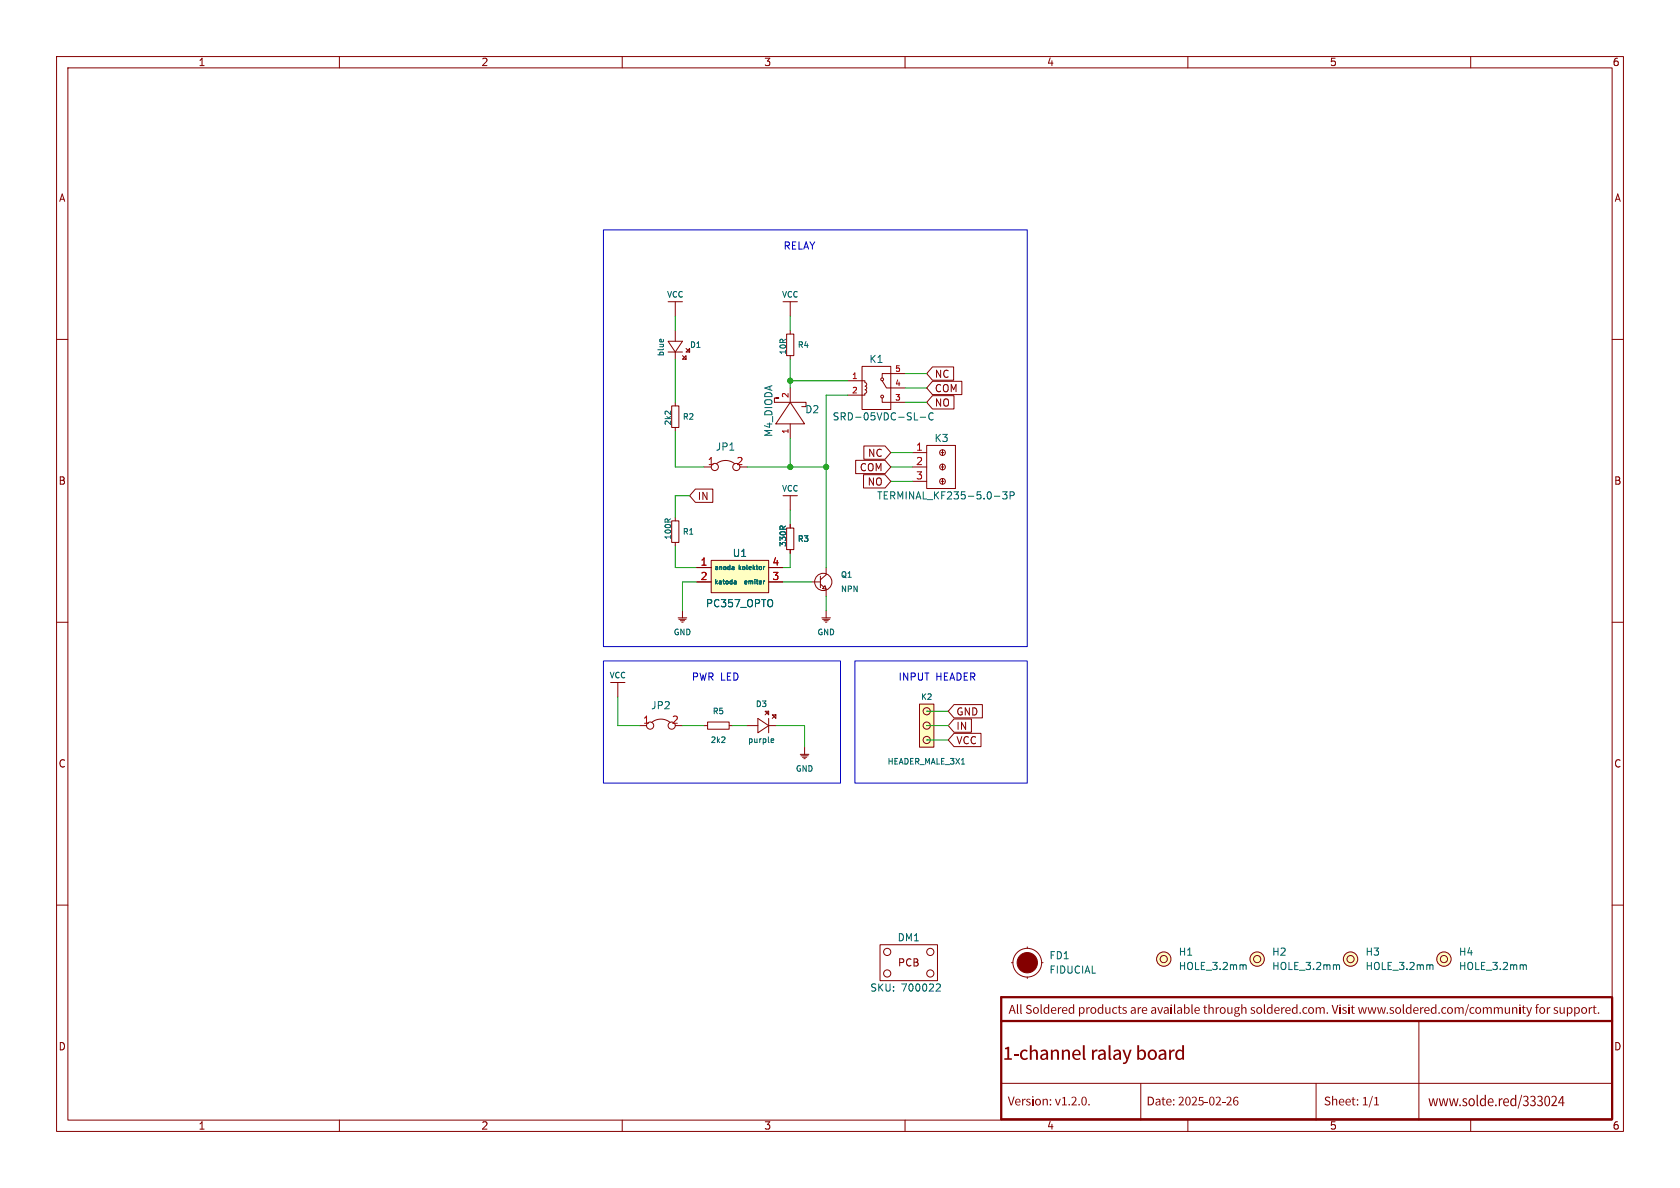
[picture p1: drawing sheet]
<svg xmlns="http://www.w3.org/2000/svg" width="297mm" height="210mm" viewBox="0 0 297 210" stroke-linecap="round" stroke-linejoin="round" font-family="sans-serif">
<g fill="none" stroke="#840000" stroke-width=".18">
<path d="M10 10h277v190h-277zM12 12h273v186h-273zM60 10v2M110 10v2M160 10v2M210 10v2M260 10v2M10 60h2M285 60h2M10 110h2M285 110h2M10 160h2"/>
<path d="M285 160h2M60 198v2M110 198v2M160 198v2M177 191.5h108M210 198v2M260 198v2"/>
</g>
<g fill="#840000">
<path d="M182.1 184.8h.3v1a.61 .61 0 0 1 .7-.3 .61 .61 0 0 1 .4 .7v1.1h-.3v-1.1a.4 .4 0 0 0-.3-.4 .4 .4 0 0 0-.5 .2v1.3h-.3z"/>
<path d="M191.4 184.8h.4v2.2l.2 .3a.35 .35 0 0 1-.4 0 .35 .35 0 0 1-.2-.3z"/>
<path d="M196 184.8h.3v2.2l.2 .3a.35 .35 0 0 1-.4 0 .35 .35 0 0 1-.1-.3z"/>
<path d="M201.1 184.8h.3v.9a.78 .78 0 0 1 1 0 .78 .78 0 0 1 .2 1 .73 .73 0 0 1-.5 .6 .73 .73 0 0 1-.8-.1v.1h-.2v-1.3h.3v.9a.58 .58 0 0 0 .7 0 .58 .58 0 0 0 .1-.7 .47 .47 0 0 0-.3-.4 .47 .47 0 0 0-.5 .2h-.3z"/>
<path d="M209 184.8h.3v2.5h-.3v-.2a.74 .74 0 0 1-.9 .2 .74 .74 0 0 1-.3-.8h.3a.5 .5 0 0 0 .2 .6 .5 .5 0 0 0 .7-.2v-1a.53 .53 0 0 0-.6 0 .53 .53 0 0 0-.3 .6h-.3a.78 .78 0 0 1 .3-.9 .78 .78 0 0 1 .9 .1z"/>
</g>
<path d="M284.8 176.3h-107.8v21.6h107.9M285 176.3v21.6M177 180.5h108" fill="none" stroke="#840000" stroke-width=".4"/>
<g fill="none" stroke="#840000" stroke-width=".18">
<path d="M138.4 53.3h2.6M139.1 59.1h1.2v3.8h-1.2zM139.7 53.3v2.6M139.7 58.4v.6M137.2 70.4h.5h-.8v.7h5.6v.8h-.8M139.7 71.1l2.5 3.8h-5zM139.7 62.9v.6M139.7 68.6v2.5M139.7 74.9v2.6M124.5 82.6h1.2M129.9 82a2.55 2.55 0 0 0-3.2 0M130.8 82.6h1.3"/>
<path d="M119.9 109.2h1.5M120 109.5h1.3M120.3 109.7h.7M120.5 110h.3M120.6 108v1.2M143.5 102.9h1.5M145 103.3l.6 .5M145 101.9v2M145.3 109.2h1.5M145.4 109.5h1.3M145.7 109.7h.7M145.8 103.5l.2 .6-.6-.1z"/>
<path d="M145.9 110h.3M146 100.3v1.3l-1 .9M146 104.1v1.3M146 108v1.2M113 128.3h1.3M118.4 127.7a2.55 2.55 0 0 0-3.2 0M119.4 128.3h1.2M124.5 128.3h.6M125.1 127.6h3.8v1.3h-3.8zM128.9 128.3h.6M132.1 128.3h1.9M134 127l1.9 1.3-1.9 1.2z"/>
<path d="M135.3 125.7h.6v.7zM135.9 128.3h1.3M135.9 125.7l-.6 .7M135.9 127v2.5M136.5 126.4h.7v.6zM137.2 126.4l-.7 .6M155.6 167h10.1v6.4h-10.1zM178.8 170.2h.3M181.6 167.4v.2M181.6 172.7v.3M184.1 170.2h.3M201.7 191.5v6.5"/>
<path d="M232.7 191.5v6.5M250.8 180.5v17.5"/>
<circle cx="126.4" cy="82.5" r=".63"/>
<circle cx="130.2" cy="82.5" r=".63"/>
<circle cx="145.5" cy="102.9" r="1.52"/>
<circle cx="114.9" cy="128.3" r=".63"/>
<circle cx="118.7" cy="128.3" r=".63"/>
<circle cx="156.8" cy="168.3" r=".63"/>
<circle cx="156.8" cy="172.1" r=".63"/>
<circle cx="164.5" cy="168.3" r=".63"/>
<circle cx="164.5" cy="172.1" r=".63"/>
<circle cx="181.6" cy="170.2" r="2.54"/>
<circle cx="205.7" cy="169.5" r=".63"/>
<circle cx="205.7" cy="169.5" r="1.27"/>
<circle cx="222.2" cy="169.5" r=".63"/>
<circle cx="222.2" cy="169.5" r="1.27"/>
<circle cx="238.8" cy="169.5" r=".63"/>
<circle cx="238.8" cy="169.5" r="1.27"/>
<circle cx="255.3" cy="169.5" r=".63"/>
<circle cx="255.3" cy="169.5" r="1.27"/>
</g>
<path d="M136.4 131.2h.3M136.4 130.6h.2l.2 .2-.5 .1M165.7 173.9l.4 .1 .1 .3-.7 .9h.7M219.9 170.5l.4 .2v.7M236.5 170.5l.3 .2v.7M253 170.5l.3 .2v.7M269.5 170.5l.3 .2v.7" fill="none" stroke="#006464" stroke-width=".18"/>
<circle cx="181.6" cy="170.2" r="1.8" fill="#840000" stroke="#840000" stroke-width=".18"/>
<g fill="#ffffc2" stroke="#ffffc2" stroke-width=".18">
<circle cx="222.2" cy="169.5" r="1.27"/>
<circle cx="255.3" cy="169.5" r="1.27"/>
<circle cx="205.7" cy="169.5" r="1.27"/>
<circle cx="238.8" cy="169.5" r="1.27"/>
</g>
<path d="M125.7 99.1h10.2v5.7h-10.2z" fill="#ffffc2"/>
<g fill="none" stroke="#840000" stroke-width=".18">
<path d="M118.1 53.3h2.5M119.4 53.3v2.6M119.4 58.4v1.9M118.1 60.3h2.5l-1.2 1.9zM118.1 62.2h2.5M118.7 71.8h1.3v3.8h-1.3zM119.4 62.2v1.3M119.4 71.1v.6M119.4 75.6v.6M120.6 62.9l.7 .6M121.3 62.2l.6-.6v.6zM121.3 62.9v.6h-.7z"/>
<path d="M121.3 61.6l.6 .6M163.8 78.7h5.1v7.7h-5.1zM166.6 79.5v1M118.7 92.1h1.3v3.8h-1.3zM119.4 91.4v.7M119.4 95.9v.6M125.7 99.1h10.2v5.7h-10.2zM139.1 93.3h1.2v3.9h-1.2zM139.7 92.7v.6M139.7 97.2v.6M161.3 85.1h2.5M161.3 82.6h2.5"/>
<path d="M161.3 80h2.5M166.4 85.1h.5M166.4 82.6h.5M166.4 80h.5M166.6 82v1.1M166.6 84.6v1M123.2 100.3h2.5M123.2 102.9h2.5M135.9 100.3h2.5M135.9 102.9h2.5"/>
<circle cx="166.6" cy="80" r=".51"/>
<circle cx="166.6" cy="82.6" r=".51"/>
<circle cx="166.6" cy="85.1" r=".51"/>
</g>
<g fill="none" stroke="#006464" stroke-width=".18">
<path d="M116.6 60.1l.3-.1 .1 .4M117.2 60l.1 .1M117.7 91.8h.3M118.6 91.7l-.5 .4M138 93h.3M138.9 93l-.5 .3M175.8 87.7h1M177.2 86.9h.8l-.4 .5 .4 .1v.6l-.2 .1-.6-.1M178.6 87.6l.6-.1 .1-.1-.1-.3-.6-.2v1.3M129.7 100.2l.1 .5M129.8 100.7h-.1M129.8 100.3l-.1 .1"/>
<path d="M129.9 102.7h.2v.5M130.1 103.2h-.2M130.1 102.9h-.2M134.6 100.2v.4M134.6 100.6v.1M135 100.2v.5M135 102.7v.5M135.2 102.7l-.2 .2M135.2 100.2l-.2 .1"/>
</g>
<path d="M162.6 124.5h2.5v7.6h-2.5z" fill="#ffffc2"/>
<g fill="none" stroke="#840000" stroke-width=".18">
<path d="M149.9 67.3h3v.3M152.4 64.8h5.1v7.6h-5.1zM152.7 78.8h3.8l1 1.2-1 1.2h-3.8zM152.9 69.5v.4h-3M152.9 67.6l.3 .3v.2l-.3 .2 .3 .3-.3 .3 .3 .2v.2l-.3 .2M156 67.3l.7 1.3h3.3M156 70.4v.7h4M160 66h-4v.8M164.8 64.9h3.8v2.3h-3.8l-1-1.2zM164.8 67.4h5.2v2.4h-5.2l-1-1.2zM164.8 69.9h3.9v2.4h-3.9l-1-1.2zM122.9 86.5h3.1v2.3h-3.1l-1-1.2z"/>
<path d="M138.4 87.6h2.6M139.7 87.6v2.6M139.7 92.7v.6M139.7 97.2v.6M151.3 81.4h5.2l1 1.2-1 1.1h-5.2zM152.7 83.9h3.8l1 1.2-1 1.2h-3.8zM123.2 100.3h2.5M123.2 102.9h2.5M135.9 100.3h2.5M135.9 102.9h2.5M107.9 120.7h2.6M109.2 120.7v2.5"/>
<path d="M141.5 133.4h1.5M141.6 133.6h1.3M141.9 133.9h.7M142.1 134.1h.3M142.2 132.1v1.3M162.6 124.5h2.5v7.6h-2.5zM163.8 130.8h.1M163.8 128.3h.1M163.8 125.7h.1M168.7 124.6h5v2.3h-5l-1.1-1.2zM168.7 129.6h4.7v2.4h-4.7l-1.1-1.2zM168.7 127.1h3v2.3h-3l-1.1-1.1z"/>
<circle cx="156" cy="70.1" r=".25"/>
<circle cx="156" cy="67.1" r=".25"/>
<circle cx="163.8" cy="125.7" r=".63"/>
<circle cx="163.8" cy="130.8" r=".63"/>
<circle cx="163.8" cy="128.3" r=".63"/>
</g>
<g fill="none" stroke="#006464" stroke-width=".18">
<path d="M162.7 73.8h.9M165 73.1a.6 .6 0 0 0-.9 .4 .6 .6 0 0 0 .6 .7l.3-.1M138 93h.3M138.9 93l-.5 .3M129.7 100.2l.1 .5M129.8 100.7h-.1M129.8 100.3l-.1 .1M129.9 102.7h.2v.5M130.1 103.2h-.2M130.1 102.9h-.2M134.6 100.2v.4M134.6 100.6v.1"/>
<path d="M135 100.2v.5M135 102.7v.5M135.2 102.7l-.2 .2M135.2 100.2l-.2 .1"/>
</g>
<path d="M106.7 40.6h74.9v73.7h-74.9zM106.7 116.8h41.9v21.6h-41.9zM151.1 116.8h30.5v21.6h-30.5z" fill="none" stroke="#0000c2" stroke-width=".18"/>
<g fill="none" stroke="#009600" stroke-width=".18">
<path d="M119.4 55.9v2.5M139.7 55.9v2.5M119.4 76.2v6.4h5.1M119.4 63.5v7.6M139.7 63.5v5.1M139.7 77.5v5.1M139.7 67.3h10.2M149.9 69.9h-3.9v30.4M160 66h3.8M160 71.1h3.8M160 68.6h3.8M119.4 96.5v3.8h3.8"/>
<path d="M121.9 87.6h-2.5v3.8M132.1 82.6h13.9M139.7 97.8v2.5h-1.3M139.7 90.2v2.5M157.5 82.6h3.8M157.5 80h3.8M157.5 85.1h3.8M123.2 102.9h-2.6v5.1M138.4 102.9h5.1M146 105.4v2.6M109.2 123.2v5.1h3.8M120.6 128.3h3.9"/>
<path d="M129.5 128.3h2.6M137.2 128.3h5v3.8M163.8 130.8h3.8M163.8 128.3h3.8M163.8 125.7h3.8"/>
</g>
<g fill="#009600" stroke="#009600" stroke-width=".18">
<circle cx="146" cy="82.6" r=".46"/>
<circle cx="139.7" cy="67.3" r=".46"/>
<circle cx="139.7" cy="82.6" r=".46"/>
</g>
<text font-size="3.5" fill="#840000" x="177.3" y="188.6">1-channelralayboard</text>
<text font-size="2.8" fill="#840000" x="252.5" y="196.5">www.solde.red/333024</text>
<g font-size="2.3" fill="#840000">
<text x="178.3" y="180">AllSolderedproductsareavailablethrough soldered.com.Visitwww.soldered.com/communityfor support.</text>
<text x="178.2" y="196.2">Version:v1.2.0.</text>
<text x="202.7" y="196.2">Date:2025-02-26</text>
<text x="234" y="196.2">Sheet:1/1</text>
</g>
<g font-size="1.8" fill="#840000">
<text x="35" y="11.9">1</text>
<text x="85" y="11.9">2</text>
<text x="135" y="11.9">3</text>
<text x="185" y="11.9">4</text>
<text x="235" y="11.9">5</text>
<text x="285" y="11.9">6</text>
<text x="10.3" y="35.9">A</text>
<text x="285.3" y="35.9">A</text>
<text x="165.2" y="67">NC</text>
<text x="165.2" y="69.5">COM</text>
<text x="165.2" y="72.1">NO</text>
<text x="151.9" y="83.5">COM</text>
<text x="153.3" y="81">NC</text>
<text x="10.3" y="85.9">B</text>
<text x="123.3" y="88.6">IN</text>
<text x="153.3" y="86">NO</text>
<text x="285.3" y="85.9">B</text>
<text x="169" y="126.7">GND</text>
<text x="169" y="131.8">VCC</text>
<text x="169" y="129.2">IN</text>
<text x="10.3" y="135.9">C</text>
<text x="285.3" y="135.9">C</text>
<text x="158.6" y="171.1">PCB</text>
<text x="10.3" y="185.9">D</text>
<text x="285.3" y="185.9">D</text>
<text x="35" y="199.9">1</text>
<text x="85" y="199.9">2</text>
<text x="135" y="199.9">3</text>
<text x="185" y="199.9">4</text>
<text x="235" y="199.9">5</text>
<text x="285" y="199.9">6</text>
</g>
<g font-size="1.8" fill="#0000c2">
<text x="138.4" y="44.2">RELAY</text>
<text x="122.2" y="120.4">PWR LED</text>
<text x="158.7" y="120.4">INPUT</text>
<text x="165.4" y="120.4">HEADER</text>
</g>
<g font-size="1.8" fill="#006464">
<text x="153.6" y="64.4">K1</text>
<text x="136.8" y="77.4" transform="rotate(-90 136.8 77.4)">M4_DIODA</text>
<text x="142.2" y="73.3">D2</text>
<text x="147.1" y="74.5">SRD-05VDC-SL-C</text>
<text x="126.4" y="79.9">JP1</text>
<text x="165.1" y="78.3">K3</text>
<text x="154.9" y="88.5">TERMINAL_KF235-5.0-3P</text>
<text x="129.4" y="98.7">U1</text>
<text x="124.7" y="107.5">PC357_OPTO</text>
<text x="115" y="125.6">JP2</text>
<text x="158.6" y="166.6">DM1</text>
<text x="185.4" y="169.8">FD1</text>
<text x="185.4" y="172.3">FIDUCIAL</text>
<text x="208.3" y="171.7">HOLE_3.2mm</text>
<text x="208.3" y="169.1">H1</text>
<text x="224.8" y="171.7">HOLE_3.2mm</text>
<text x="224.8" y="169.1">H2</text>
<text x="241.3" y="171.7">HOLE_3.2mm</text>
<text x="241.3" y="169.1">H3</text>
<text x="257.8" y="169.1">H4</text>
<text x="257.8" y="171.7">HOLE_3.2mm</text>
<text x="153.8" y="175.5">SKU:</text>
<text x="159.3" y="175.5">700022</text>
</g>
<g font-size="1.8" fill="#a90000">
<text x="125" y="82.3">1</text>
<text x="130.1" y="82.3">2</text>
<text x="161.9" y="79.8">1</text>
<text x="161.9" y="82.3">2</text>
<text x="161.9" y="84.8">3</text>
<text x="123.8" y="100.1">1</text>
<text x="136.5" y="100.1">4</text>
<text x="123.8" y="102.6">2</text>
<text x="136.5" y="102.6">3</text>
<text x="113.6" y="128">1</text>
<text x="118.7" y="128">2</text>
</g>
<g font-size="1.4" fill="#006464">
<text x="117.8" y="52.8">VCC</text>
<text x="138.1" y="52.8">VCC</text>
<text x="117.6" y="63.1" transform="rotate(-90 117.6 63.1)">blue</text>
<text x="121.9" y="61.7">D1</text>
<text x="139.2" y="62.8" transform="rotate(-90 139.2 62.8)">10R</text>
<text x="140.9" y="61.7">R4</text>
<text x="118.8" y="75.3" transform="rotate(-90 118.8 75.3)">2k2</text>
<text x="120.6" y="74.4">R2</text>
<text x="138.1" y="87.1">VCC</text>
<text x="118.8" y="95.5" transform="rotate(-90 118.8 95.5)">100R</text>
<text x="120.6" y="94.7">R1</text>
<text x="140.9" y="96">R3</text>
<text x="139.2" y="96.8" transform="rotate(-90 139.2 96.8)">330R</text>
<text x="148.5" y="102.3">Q1</text>
<text x="148.5" y="104.9">NPN</text>
<text x="119" y="112.5">GND</text>
<text x="144.4" y="112.5">GND</text>
<text x="107.7" y="120.1">VCC</text>
<text x="133.5" y="125.2">D3</text>
<text x="162.7" y="123.9">K2</text>
<text x="125.5" y="131.5">2k2</text>
<text x="125.9" y="126.5">R5</text>
<text x="132.1" y="131.5">purple</text>
<text x="140.6" y="136.6">GND</text>
<text x="156.8" y="135.3">HEADER_MALE_3X1</text>
</g>
<g font-size="1.4" fill="#a90000">
<text x="158.1" y="65.8">5</text>
<text x="139.4" y="70.5" transform="rotate(-90 139.4 70.5)">2</text>
<text x="150.5" y="67.1">1</text>
<text x="150.5" y="69.6">2</text>
<text x="158.1" y="70.9">3</text>
<text x="158.1" y="68.3">4</text>
<text x="139.4" y="76.8" transform="rotate(-90 139.4 76.8)">1</text>
</g>
<g font-size="1.1" fill="#006464">
<text x="126.2" y="101">anoda</text>
<text x="130.3" y="101">kolektor</text>
<text x="126.2" y="103.5">katoda</text>
<text x="131.3" y="103.5">emiter</text>
</g>
</svg>
